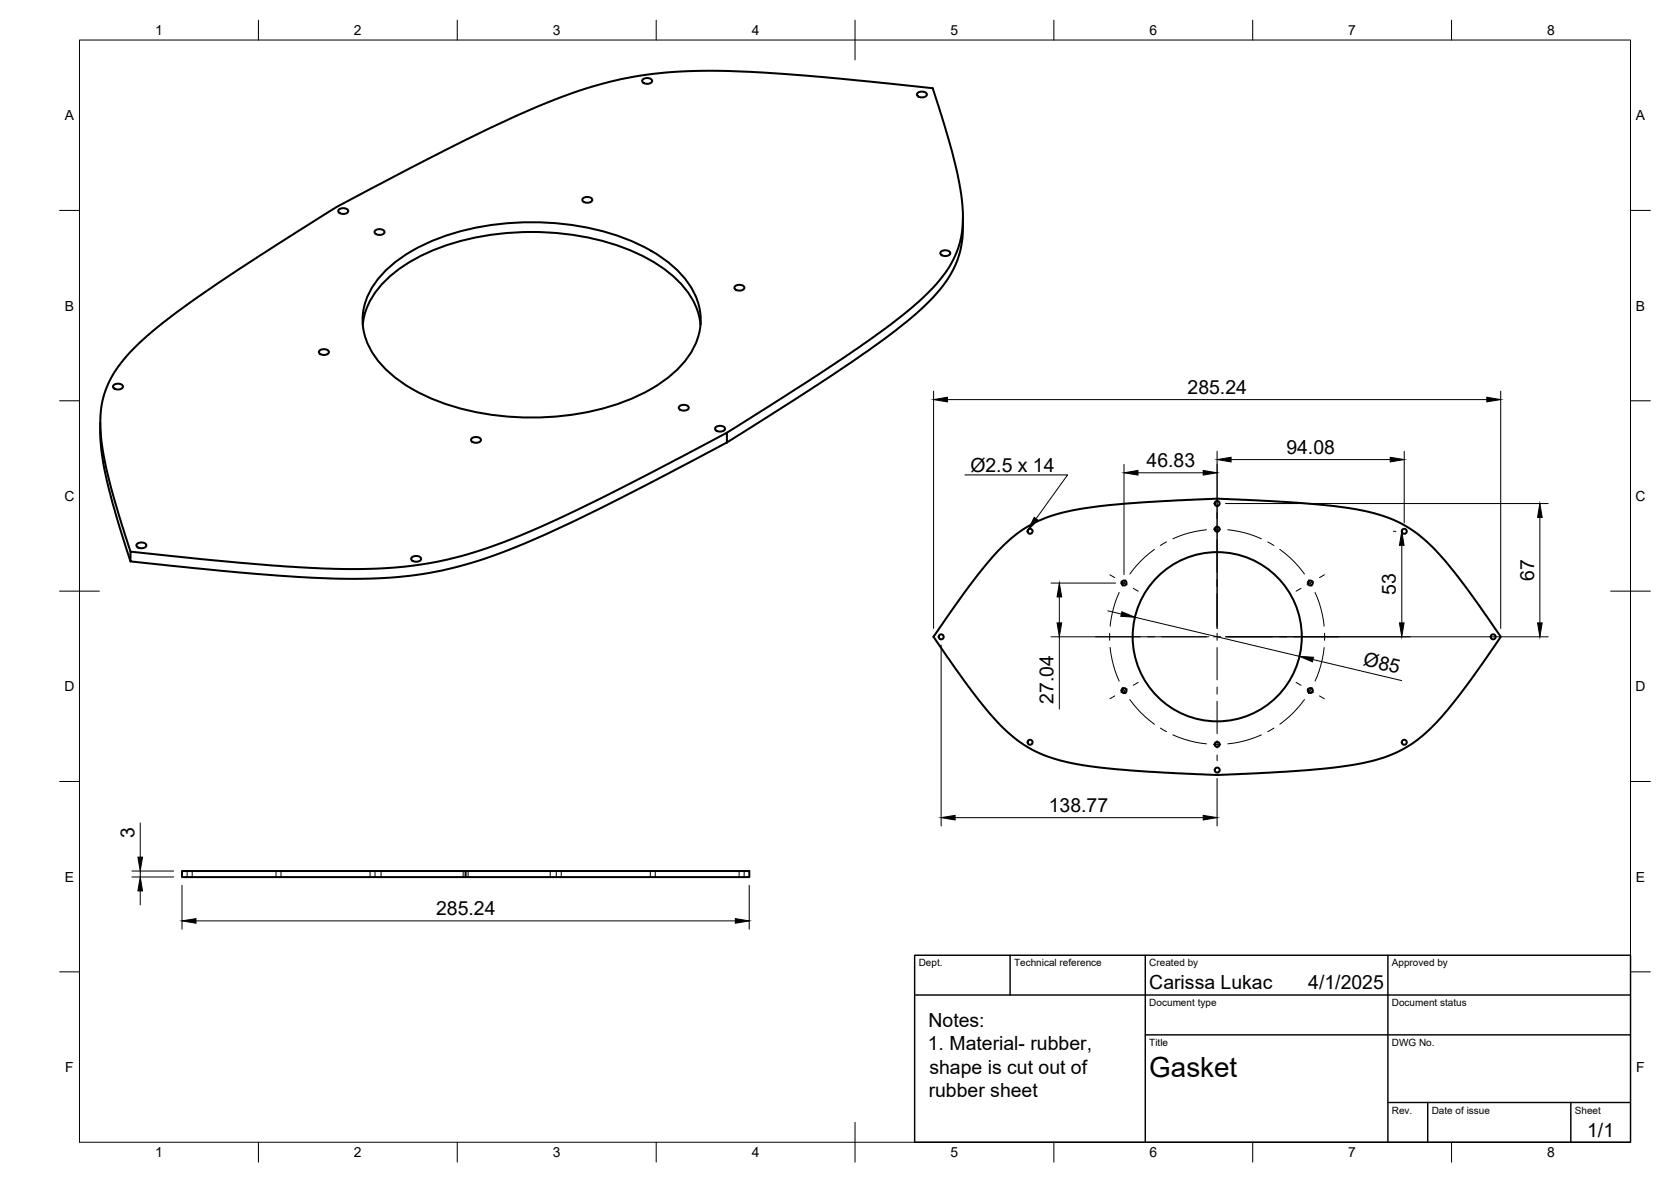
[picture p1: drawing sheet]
<svg xmlns="http://www.w3.org/2000/svg" width="420mm" height="297mm" viewBox="0 0 420 297" stroke-linecap="round" stroke-linejoin="round" font-family="sans-serif">
<!-- layer: Visible -->
<g fill="none" stroke="#000" stroke-width=".51">
<path d="M161.6 20.1a1.54 1.54 0 0 1 2.4 .2 1.45 1.45 0 0 1-2.5 0zM230.6 23.5a1.54 1.54 0 0 1 2.5 .2 1.45 1.45 0 0 1-2.6 0zM85.1 52.8a1.54 1.54 0 0 1 2.5 .2 1.45 1.45 0 0 1-2.6 0zM94.3 58a1.54 1.54 0 0 1 2.4 .3 1.45 1.45 0 0 1-2.5 0zM146.5 50a1.54 1.54 0 0 1 2.4 .2 1.45 1.45 0 0 1-2.5 0zM242.1 54.6v2.5a24.1 24.1 0 0 1-7.5 17.7 133.5 133.5 0 0 1-21.8 17.1l-13.1 8.6-16.9 10.7M96.5 68.5a43.4 43.4 0 0 1 21.2-10.9 69.3 69.3 0 0 1 41.7 3.2 30.7 30.7 0 0 1 14.9 12.3 15.3 15.3 0 0 1-2.1 17.7 39.4 39.4 0 0 1-20 11.7 69.6 69.6 0 0 1-44.2-2.6 30.7 30.7 0 0 1-14.9-12.2 15.3 15.3 0 0 1 2-17.7zM184.8 72a1.54 1.54 0 0 1 2.4 .3 1.45 1.45 0 0 1-2.5 0zM236.5 63.3a1.54 1.54 0 0 1 2.5 .3 1.45 1.45 0 0 1-2.6 0zM28.5 96.9a1.54 1.54 0 0 1 2.4 .3 1.45 1.45 0 0 1-2.5 0zM80.3 88.2a1.54 1.54 0 0 1 2.4 .3 1.45 1.45 0 0 1-2.5 0zM91.2 81.6a18.7 18.7 0 0 1 7-12.3 50.5 50.5 0 0 1 26.8-10.5 66.1 66.1 0 0 1 37 5.7 27.7 27.7 0 0 1 12.8 12.2l1.1 3.2 .2 1.7"/>
<path d="M25.2 106.2v2.5a72.2 72.2 0 0 0 3.6 19.3l4 13.1M118.5 110.3a1.54 1.54 0 0 1 2.4 .2 1.45 1.45 0 0 1-2.5 0zM170.8 102.2a1.54 1.54 0 0 1 2.4 .3 1.45 1.45 0 0 1-2.5 0zM179.9 107.5a1.54 1.54 0 0 1 2.4 .2 1.45 1.45 0 0 1-2.5 0zM182.8 108.7l20.4-12.9 13.7-9.2a110.7 110.7 0 0 0 18.6-15.3 24.7 24.7 0 0 0 6.3-21.8 145.6 145.6 0 0 0-6.5-24.9l-.8-2.4-22.5-2.4-13.4-1.1a192 192 0 0 0-34.5-.1 117.3 117.3 0 0 0-33.3 10.1l-13.9 6.6-16.1 8.2a249.5 249.5 0 0 0-29.5 16.9l-13.4 8.7-10.2 7a93.2 93.2 0 0 0-16.6 14.3 24.6 24.6 0 0 0-5.5 20.9 146.4 146.4 0 0 0 6.4 25l.8 2.3M32.8 138.6l20.9 2.2 15 1.3a201.9 201.9 0 0 0 32.9 .3 113.8 113.8 0 0 0 34.9-10.3l9-4.1 10.4-5.2 26.9-14.1v2.5l-26.9 14.1-16.2 7.8a134.4 134.4 0 0 1-31.8 10.9 147.7 147.7 0 0 1-34 .9l-18.6-1.5-22.5-2.3zM34.4 136.8a1.54 1.54 0 0 1 2.4 .3 1.45 1.45 0 0 1-2.5 0zM251.7 137.7a32.1 32.1 0 0 1 19.2-9.7 303.1 303.1 0 0 1 33.8-2.6l13.4 .5a167.4 167.4 0 0 1 26.4 2.8 32.6 32.6 0 0 1 18.8 12.2 260.6 260.6 0 0 1 14.1 19.1 175.6 175.6 0 0 1-17.1 22.4 32.1 32.1 0 0 1-19.2 9.7 303.1 303.1 0 0 1-33.7 2.6l-13.4-.5a167.4 167.4 0 0 1-26.4-2.8 32.6 32.6 0 0 1-18.9-12.2 254.9 254.9 0 0 1-14-19.2 177.3 177.3 0 0 1 17-22.3zM103.5 140.2a1.54 1.54 0 0 1 2.4 .2 1.45 1.45 0 0 1-2.5 0zM45.8 218.9h71.3v1.5h-71.3zM117.1 218.9h71.3v1.5h-71.3"/>
<circle cx="259" cy="133.5" r=".62"/>
<circle cx="306" cy="133" r=".62"/>
<circle cx="306" cy="126.5" r=".62"/>
<circle cx="353.1" cy="133.5" r=".62"/>
<circle cx="282.6" cy="146.5" r=".62"/>
<circle cx="329.5" cy="146.5" r=".62"/>
<circle cx="236.7" cy="160" r=".62"/>
<circle cx="282.6" cy="173.5" r=".62"/>
<circle cx="306.1" cy="160" r="21.3"/>
<circle cx="329.5" cy="173.5" r=".62"/>
<circle cx="375.4" cy="160" r=".62"/>
<circle cx="259" cy="186.5" r=".62"/>
<circle cx="306" cy="187.1" r=".62"/>
<circle cx="306.1" cy="193.5" r=".62"/>
<circle cx="353.1" cy="186.5" r=".62"/>
</g>
<!-- layer: Hidden -->
<g fill="none" stroke="#000" stroke-width=".25">
<path d="M47.1 218.9v1.5M48.3 218.9v1.5M69.4 218.9v1.5M70.7 218.9v1.5M93 218.9v1.5M94.3 218.9v1.5M95.8 218.9v1.5M116.5 218.9v1.5M117.7 218.9v1.5M138.3 218.9v1.5M139.9 218.9v1.5M141.1 218.9v1.5"/>
<path d="M163.5 218.9v1.5M164.8 218.9v1.5M185.8 218.9v1.5M187.1 218.9v1.5"/>
</g>
<!-- layer: BORDER -->
<g fill="none" stroke="#000" stroke-width=".25">
<path d="M20 10.1h390v276.9h-390zM65 5.1v5M115 5.1v5M165 5.1v5M215 5.1v10M265 5.1v5M315 5.1v5M365 5.1v5M15 52.9h5M410 52.9h5M15 100.7h5M410 100.7h5"/>
<path d="M15 148.6h10M405 148.6h10M15 196.4h5M410 196.4h5M15 244.2h5M410 244.2h5M65 287v5M115 287v5M165 287v5M215 282.1v9.9M265 287v5M315 287v5"/>
<path d="M365 287v5"/>
</g>
<!-- layer: TITLEBLOCK -->
<path d="M230 240.1h180v46.9h-180zM230 250h180M254 240.1v9.9M288 240.1v46.9M349 240.1v46.9M288 260.1h122M349 277.1h61M359 277.1v9.9M395 277.1v9.9" fill="none" stroke="#000" stroke-width=".36"/>
<!-- layer: Smart Centers -->
<g fill="none" stroke="#000" stroke-width=".25">
<path d="M290.3 138.1l-3.4 2.9-2.8 3.3M293.3 136.2l-1.5 .9M303.4 133.1l-4.3 .8-4.2 1.5M306 128.9v1.4M306 132.1v1.8M306 135.7v8.1M306.9 133h-1.8M308.7 133.1l4.2 .8 4.3 1.5M318.8 136.2l1.5 .9M321.8 138.1l3.4 2.9 2.8 3.3M279 159.1v1.8M279.1 144.4l1.2 .8"/>
<path d="M281.4 148.9l-1.4 4-.9 4.5M281.9 146.1l1.5 .9M283.1 145.7l-.9 1.6M284.9 147.9l1.3 .7M306 145.6v1.8M306 149.2v8.2M306 159.1v1.8M327.1 147.9l-1.2 .7M329 145.7l.9 1.6M330.2 146.1l-1.5 .9M330.7 148.9l1.4 4 .8 4.5M333 144.4l-1.2 .8"/>
<path d="M333.1 159.1v1.8M275.5 160h11.2M279.1 162.7l.9 4.4 1.4 4.1M280.3 174.9l-1.2 .7M282.2 172.8l.9 1.5M283.4 173.1l-1.5 .9M284.1 175.8l2.8 3.3 3.4 2.9M286.2 171.5l-1.3 .7M288.5 160h1.8M292.1 160h11.3M305.1 160h1.8M306 162.7v8.2"/>
<path d="M306 172.7v1.7M306 176.2v8.2M308.7 160h11.3M321.8 160h1.7M325.3 160h11.3M325.9 171.5l1.2 .7M328 175.8l-2.8 3.3-3.4 2.9M328.7 173.1l1.5 .9M329.9 172.8l-.9 1.5M331.8 174.9l1.2 .7M332.9 162.7l-.8 4.4-1.4 4.1M291.8 183l1.5 .9"/>
<path d="M294.9 184.7l4.2 1.5 4.3 .7M306 186.2v1.8M306 189.7v1.5M306.9 187h-1.8M317.2 184.7l-4.3 1.5-4.2 .7M320.3 183l-1.5 .9"/>
</g>
<!-- layer: Hole Notes -->
<path d="M260 130l1 .7-2.5 2.5z" fill="#000" stroke="#000" stroke-width=".25"/>
<path d="M242.6 119.3h25.8l-7.9 11.1" fill="none" stroke="#000" stroke-width=".25"/>
<!-- layer: FD_Dimensions -->
<g fill="none" stroke="#000" stroke-width=".25">
<path d="M234.7 98.3v59.6M377.3 98.3v59.6M238.2 100.4h135.6M282.6 116.7v27.7M286.1 118.8h16.4M306 113.4v44.5M309.5 115.5h40.1M353.1 113.4v18M308.1 126.5h81.2M350.4 133.5h.6M352.5 137v19.5M387.2 130v26.5"/>
<path d="M264.3 146.5h16.2M266.4 150v6.5M278.6 153.5l3.4 .8M285.4 155.1l41.3 9.8M236.6 162.1v45.5M264.3 160h39.6M266.4 160v18.2M308.1 160h81.2M330.1 165.7l22.3 5.3M306 195.6v12M33.2 218.9h10.5M35.3 206.8v8.6"/>
<path d="M35.3 218.9v1.5M240.2 205.5h62.3M33.2 220.4h10.5M35.3 223.9v3.5M45.8 222.5v11M49.3 231.4h135.6M188.4 222.5v11"/>
</g>
<g fill="#000" stroke="#000" stroke-width=".25">
<path d="M234.7 100.4l3.5-.6v1.2zM373.8 99.8l3.5 .6-3.5 .6zM282.6 118.8l3.5-.6v1.2zM302.5 118.2l3.5 .6-3.5 .6zM306 115.5l3.5-.6v1.2zM349.6 114.9l3.5 .6-3.5 .6zM352.5 133.5l.5 3.5h-1.1zM387.2 126.5l.6 3.5h-1.2zM266.4 146.5l.6 3.5h-1.2zM265.8 156.5h1.2l-.6 3.5zM282.1 153.7l3.3 1.4-3.6-.2zM351.9 156.5h1.1l-.5 3.5z"/>
<path d="M386.6 156.5h1.2l-.6 3.5zM326.7 164.9l3.6 .3-.3 1.1zM34.7 215.4h1.1l-.5 3.5zM236.6 205.5l3.6-.6v1.2zM302.5 204.9l3.5 .6-3.5 .6zM35.3 220.4l.5 3.5h-1.1zM45.8 231.4l3.5-.5v1.1zM184.9 230.9l3.5 .5-3.5 .6z"/>
</g>
<text font-size="7" x="289" y="270.6">Gasket</text>
<g font-size="4.9">
<text x="298.6" y="99">285.24</text>
<text x="244" y="118.6">Ø2.5 x 14</text>
<text x="288.3" y="117.4">46.83</text>
<text x="323.4" y="114">94.08</text>
<text x="351" y="149.5" transform="rotate(-90 351 149.5)">53</text>
<text x="385.7" y="146" transform="rotate(-90 385.7 146)">67</text>
<text x="342.6" y="167.1" transform="rotate(13 342.6 167.1)">Ø85</text>
<text x="264.9" y="176.9" transform="rotate(-90 264.9 176.9)">27.04</text>
<text x="263.7" y="204">138.77</text>
<text x="33.8" y="210.7" transform="rotate(-90 33.8 210.7)">3</text>
<text x="109.6" y="230">285.24</text>
<text x="289" y="248.5">Carissa Lukac</text>
<text x="329" y="248.5">4/1/2025</text>
<text x="233.3" y="264">1. Material- rubber,</text>
<text x="233.5" y="258.1">Notes:</text>
<text x="233.7" y="269.8">shape is cut out of</text>
<text x="233.5" y="275.7">rubber sheet</text>
<text x="399.1" y="285.7">1/1</text>
</g>
<g font-size="3.5">
<text x="39" y="8.8">1</text>
<text x="89" y="8.8">2</text>
<text x="139" y="8.8">3</text>
<text x="189" y="8.8">4</text>
<text x="239" y="8.8">5</text>
<text x="289" y="8.8">6</text>
<text x="339" y="8.8">7</text>
<text x="389" y="8.8">8</text>
<text x="16.3" y="30.2">A</text>
<text x="411.3" y="30.2">A</text>
<text x="16.3" y="78">B</text>
<text x="411.3" y="78">B</text>
<text x="16.2" y="125.9">C</text>
<text x="411.2" y="125.9">C</text>
<text x="16.2" y="173.7">D</text>
<text x="411.2" y="173.7">D</text>
<text x="16.3" y="221.6">E</text>
<text x="411.3" y="221.6">E</text>
<text x="16.4" y="269.4">F</text>
<text x="411.4" y="269.4">F</text>
<text x="39" y="290.8">1</text>
<text x="89" y="290.8">2</text>
<text x="139" y="290.8">3</text>
<text x="189" y="290.8">4</text>
<text x="239" y="290.8">5</text>
<text x="289" y="290.8">6</text>
<text x="339" y="290.8">7</text>
<text x="389" y="290.8">8</text>
</g>
<g font-size="2.5">
<text x="231" y="242.9">Dept.</text>
<text x="255" y="242.9">Technical reference</text>
<text x="289" y="242.9">Created by</text>
<text x="350" y="242.9">Approved by</text>
<text x="289" y="252.8">Document type</text>
<text x="350" y="252.8">Document status</text>
<text x="289" y="262.9">Title</text>
<text x="350" y="262.9">DWG No.</text>
<text x="350" y="279.9">Rev.</text>
<text x="360" y="279.9">Date of issue</text>
<text x="396" y="279.9">Sheet</text>
</g>
</svg>
